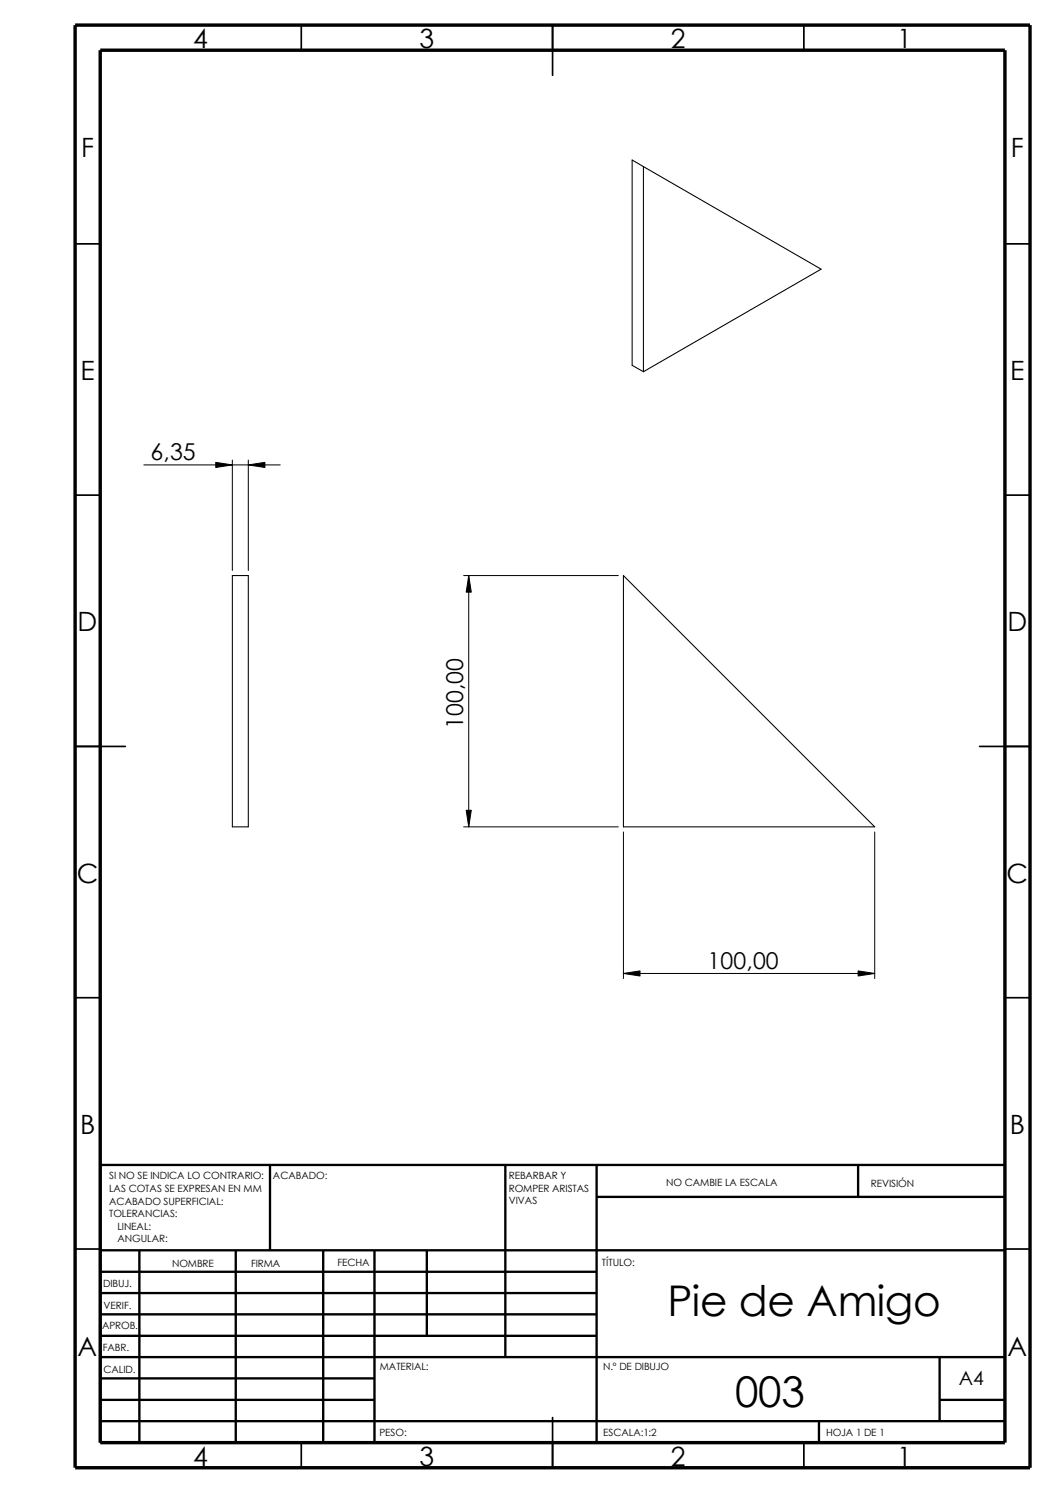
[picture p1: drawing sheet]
<svg xmlns="http://www.w3.org/2000/svg" width="210mm" height="297mm" viewBox="0 0 210 297" stroke-linecap="round" stroke-linejoin="round" font-family="sans-serif">
<g fill="none" stroke="#000" stroke-width=".34">
<path d="M59.9 5v5M109.9 5v10M159.9 5v5M14.9 48.5h5M199.9 48.5h5M14.9 98.5h5M199.9 98.5h5M14.9 148.5h10M194.9 148.5h10M14.9 198.5h5M199.9 198.5h5M14.9 248.5h5"/>
<path d="M199.9 248.5h5M59.9 287v5M109.9 282v10M159.9 287v5"/>
</g>
<g fill="none" stroke="#000" stroke-width=".47">
<path d="M53.7 231.8v17M100.5 231.8v38.2M118.7 231.8v55.2M118.7 238.1h81.2M170.7 231.8v6.3M199.9 231.8h-180v55.2M19.9 248.8h180M19.9 257.3h98.8M19.9 253h98.8M27.7 248.8v38.2M46.9 248.8v38.2M64.3 248.8v38.2"/>
<path d="M74.5 248.8v38.2M84.9 248.8v17M19.9 265.8h98.8M19.9 261.5h98.8M19.9 278.5h54.6M19.9 274.2h54.6M19.9 270h180M186.9 278.5h13M186.9 270v12.7M19.9 282.7h180M162.9 282.7v4.3"/>
</g>
<path d="M14.9 5h190v287h-190zM19.9 10h180v277h-180z" fill="none" stroke="#000" stroke-width=".68" stroke-linecap="butt"/>
<path d="M128 33.1v40.9M128 33.1l35.4 20.5-35.4 20.4M128 33.1l-2.2-1.3v40.9l2.2 1.3M46.2 114.5h3.2v50h-3.2zM124 114.5l50 50h-50z" fill="none" stroke="#000" stroke-width=".21"/>
<g fill="none" stroke="#000" stroke-width=".2">
<path d="M28.6 92.5h27.2M42.9 92l3.3 .5-3.3 .5zM46.2 91.5v22M49.4 92.5l3.3-.5v1zM49.4 91.5v22M92.2 114.5h30.8M93.3 114.5l.5 3.3h-1zM93.3 114.5v50M92.2 164.5h30.8M92.8 161.2h1l-.5 3.3zM124 165.5v29.2M174 165.5v29.2"/>
<path d="M124 193.7l3.3-.5v1zM124 193.7h50M170.7 193.2l3.3 .5-3.3 .5z"/>
</g>
<path d="M42.9 92l3.3 .5-3.3 .5zM49.4 92.5l3.3-.5v1zM93.3 114.5l.5 3.3h-1zM92.8 161.2h1l-.5 3.3zM124 193.7l3.3-.5v1zM170.7 193.2l3.3 .5-3.3 .5z" fill="#000"/>
<g font-size="8.4">
<text x="132.8" y="261.8">Pie de Amigo</text>
<text x="146.3" y="279.9">003</text>
</g>
<g font-size="5.3">
<text x="38.4" y="9.6">4</text>
<text x="83.4" y="9.6">3</text>
<text x="133.5" y="9.6">2</text>
<text x="178.5" y="9.6">1</text>
<text x="16.1" y="31.3">F</text>
<text x="201.1" y="31.3">F</text>
<text x="16" y="75.6">E</text>
<text x="201" y="75.6">E</text>
<text x="15.5" y="125.6">D</text>
<text x="200.4" y="125.6">D</text>
<text x="15.3" y="175.6">C</text>
<text x="200.3" y="175.6">C</text>
<text x="15.9" y="225.6">B</text>
<text x="200.9" y="225.6">B</text>
<text x="15.5" y="269.8">A</text>
<text x="200.4" y="269.8">A</text>
<text x="38.4" y="291.6">4</text>
<text x="83.4" y="291.6">3</text>
<text x="133.5" y="291.6">2</text>
<text x="178.5" y="291.6">1</text>
</g>
<g font-size="4.6">
<text x="29.9" y="91.6">6,35</text>
<text x="92.2" y="145.1" transform="rotate(-90 92.2 145.1)">100,00</text>
<text x="140.8" y="192.7">100,00</text>
</g>
<text font-size="3.9" x="190.8" y="275.5">A4</text>
<g font-size="2">
<text x="21.7" y="234.7">SI NO SE INDICA LO CONTRARIO:</text>
<text x="21.7" y="237.2">LAS COTAS SE EXPRESAN EN MM</text>
<text x="21.7" y="239.6">ACABADO SUPERFICIAL:</text>
<text x="54.3" y="234.7">ACABADO:</text>
<text x="101.2" y="239.6">VIVAS</text>
<text x="101.2" y="234.6">REBARBAR Y</text>
<text x="101.2" y="237.1">ROMPER ARISTAS</text>
<text x="132.5" y="236">NO CAMBIE LA ESCALA</text>
<text x="173.3" y="236.2">REVISIÓN</text>
<text x="21.7" y="242.1">TOLERANCIAS:</text>
<text x="23.4" y="244.6">LINEAL:</text>
<text x="23.4" y="247.1">ANGULAR:</text>
<text x="67.1" y="252">FECHA</text>
<text x="119.8" y="252">TÍTULO:</text>
<text x="20.5" y="256.1">DIBUJ.</text>
<text x="34.2" y="252.1">NOMBRE</text>
<text x="50" y="252">FIRMA</text>
<text x="20.6" y="260.4">VERIF.</text>
<text x="20.3" y="264.5">APROB.</text>
<text x="20.4" y="268.8">FABR.</text>
<text x="20.6" y="273.2">CALID.</text>
<text x="75.6" y="272.6">MATERIAL:</text>
<text x="120" y="272.6">N.º DE DIBUJO</text>
<text x="75.5" y="285.6">PESO:</text>
<text x="120" y="285.7">ESCALA:1:2</text>
<text x="164.4" y="285.7">HOJA 1 DE 1</text>
</g>
</svg>
